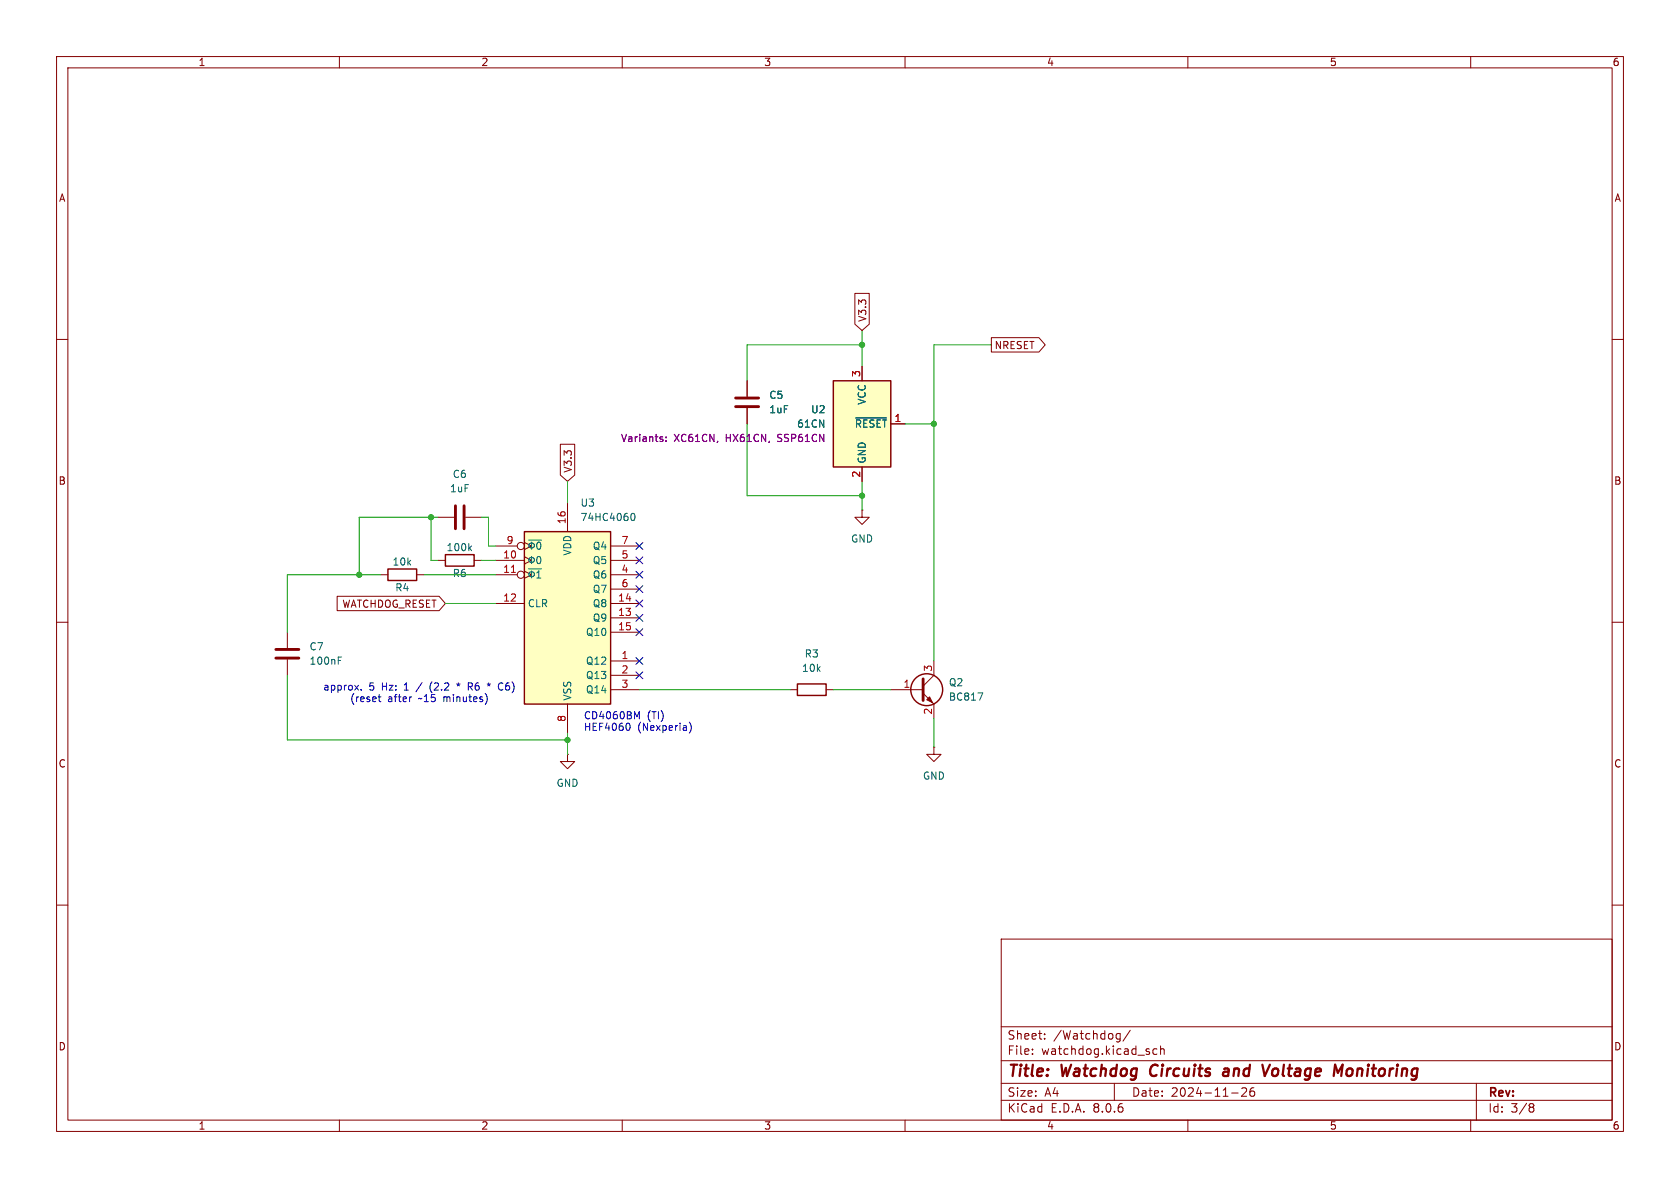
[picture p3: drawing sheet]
<svg xmlns="http://www.w3.org/2000/svg" width="297mm" height="210mm" viewBox="0 0 297 210" stroke-linecap="round" stroke-linejoin="round" font-family="sans-serif">
<g fill="none" stroke="#840000" stroke-width=".18">
<path d="M10 10h277v190h-277zM12 12h273v186h-273zM60 10v2M110 10v2M160 10v2M210 10v2M260 10v2M10 60h2M285 60h2M132.1 67.3v2.8M132.1 72.1v2.8M10 110h2"/>
<path d="M285 110h2M10 160h2M285 160h2M177 166h108v32h-108zM60 198v2M110 198v2M160 198v2M177 194.5h108M177 191.5h108M177 187.5h108M177 181.5h108M182.5 186.3v.1"/>
<path d="M182.5 185.5v.1M184.7 183.6v.1M184.7 182.8v.1M197 191.5v3M197.5 183.6h.5M197.5 182.8h.5M198 182.7v1.2l-.1 .2-.4 .1M199.8 182.1l-1.3 2M204.5 185.5l-.4-.1-.3 .3v.4l.2 .2h.5M205.2 185.5l.2-.1 .3 .1 .1 .9M205.2 184.9v1.5M210 198v2"/>
<path d="M217.7 193.2h1.2M219.5 192.4l.6-.1 .2 .1 .1 .3-.9 1.1h.9M221.7 192.3a.59 .59 0 0 0-.7 .6v.6l.1 .2 .4 .1 .2-.1 .1-.5-.1-.3h-.5l-.2 .3M260 198v2M261 191.5v6.5M270.6 195.1h.3l.3 .3-.3 .3M270.6 195.7h.3M270.9 195.7l.2 .2 .1 .4-.3 .3h-.3"/>
</g>
<path d="M203.6 188.5a1.27 1.27 0 0 0 0 1.6M216.4 189l.2-.1 .6 .1M217.2 189.4h-.7a.4 .4 0 0 0-.3 .4 .4 .4 0 0 0 .2 .4l.7-.1M224.5 188.2l-.9 2M225.4 188.9l-.5 .4v.5l.3 .4M236.5 189.6l.9-1.4-.3 2M238.3 189l-.2 .3-.1 .5 .3 .4" fill="none" stroke="#840000" stroke-width=".4"/>
<path d="M130 71.9h4.1M130 70.4h4.1" fill="none" stroke="#840000" stroke-width=".51"/>
<path d="M92.7 94h15.2v30.5h-15.2z" fill="#ffffc2"/>
<g fill="none" stroke="#840000" stroke-width=".25">
<path d="M92.7 94h15.2v30.5h-15.2zM141 120.9h5v2h-5z"/>
<circle cx="163.8" cy="121.9" r="2.82"/>
</g>
<g fill="none" stroke="#840000" stroke-width=".18">
<path d="M87.6 99.1h5.1M87.6 96.5h3.8M92.7 98.4l1.3 .7-1.3 .6M92.7 95.9l1.3 .6-1.3 .7M100.3 88.9v5.1M107.9 99.1h5.1M107.9 96.5h5.1M50.8 111.8v2.8M50.8 116.6v2.8M87.6 101.6h3.8M87.6 106.7h5.1M92.7 101l1.3 .6-1.3 .6"/>
<path d="M107.9 116.8h5.1M107.9 101.6h5.1M107.9 106.7h5.1M107.9 109.2h5.1M107.9 111.8h5.1M107.9 119.4h5.1M107.9 104.1h5.1M165.1 116.8v2.6l-1.9 1.9M100.3 133.4v1.2h1.3l-1.3 1.3-1.2-1.3h1.2M100.3 133.4h.1M100.3 124.5v5M107.9 121.9h5.1"/>
<path d="M139.7 121.9h1.3M146 121.9h1.3M157.5 121.9h5.7M163.2 122.6l1.9 1.9v2.5M165.1 132.1v1.3h1.3l-1.3 1.2-1.3-1.2h1.3M165.1 132.1h.1"/>
<circle cx="92.1" cy="96.5" r=".63"/>
<circle cx="92.1" cy="101.6" r=".63"/>
</g>
<g fill="none" stroke="#006464" stroke-width=".18">
<path d="M93.4 95.5h2.3M94 95.8v1.3M94 98.4v1.2M95.1 98.4h.1a.68 .68 0 0 1 .4 .6 .68 .68 0 0 1-.4 .6 .84 .84 0 0 1-.1-1.2zM95.1 95.9l.1-.1a.68 .68 0 0 1 .4 .7 .68 .68 0 0 1-.4 .6 .84 .84 0 0 1-.1-1.2zM111.5 91.2l.1-.3 .2-.2a.68 .68 0 0 1 .5 .7 .68 .68 0 0 1-.5 .6l-.2-.1-.1-.4M59.8 116.8h.4M59.8 116.1h.6M93.4 100.6h2.3M94 100.9v1.3M94.9 102.2h.7M94.9 101.3l.4-.4v1.3"/>
<path d="M172.9 122.5h.8l-.5 1.3"/>
<circle cx="94" cy="96.4" r=".48"/>
<circle cx="94" cy="99" r=".47"/>
<circle cx="94" cy="101.5" r=".48"/>
</g>
<path d="M90.4 101.2h.7" fill="none" stroke="#a90000" stroke-width=".18"/>
<path d="M48.8 114.8h4M48.8 116.3h4M163.2 120v3.8" fill="none" stroke="#840000" stroke-width=".51"/>
<path d="M164.3 123.2l.5 1-1-.5z" fill="#840000" stroke="#840000" stroke-width=".18"/>
<path d="M147.3 67.3h10.2v15.3h-10.2z" fill="#ffffc2"/>
<path d="M147.3 67.3h10.2v15.3h-10.2zM78.7 98h5.1v2.1h-5.1zM68.6 100.6h5.1v2h-5.1z" fill="none" stroke="#840000" stroke-width=".25"/>
<g fill="none" stroke="#840000" stroke-width=".18">
<path d="M151.1 51.9h2.6v5.4l-1.3 1.1-1.3-1.1zM175.3 59.7h8.4l1.1 1.3-1.1 1.2h-8.4zM99.1 78.5h2.5v5.5l-1.3 1.1-1.2-1.1zM132.1 67.3v2.8M132.1 72.1v2.8M152.4 64.8v2.5M157.5 74.9h2.5M77.5 99.1h1.2M77.5 91.4h2.8M82.3 91.4h2.8M83.8 99.1h1.3M152.4 90.2v1.2h1.3l-1.3 1.3-1.3-1.3h1.3"/>
<path d="M152.4 90.2h.1M152.4 82.6v2.5M59.6 105.4h18l1.1 1.3-1.1 1.3h-18zM67.3 101.6h1.3M73.7 101.6h1.2"/>
</g>
<path d="M151.3 73.9h5.4M83 96.9l.4 .5M83.4 96.5l-.5 .5" fill="none" stroke="#006464" stroke-width=".18"/>
<path d="M117 77.6l.2 .2-.2 .2M117 77.2l.2 .1M117.8 77.9v.1M117.8 77.3v.1" fill="none" stroke="#840084" stroke-width=".18"/>
<path d="M80.5 89.4v4.1M82 89.4v4.1" fill="none" stroke="#840000" stroke-width=".51"/>
<g fill="none" stroke="#0000c2" stroke-width=".18">
<path d="M63.9 121.9v.1M66.9 123.2h.4M67 122.8v1.1l.3 .1M72.7 123.2h.1M76.1 120.9l-.1 .5 .1 .7M80.7 120.9l.3 .1M81 120.7v.3M81 121l-.1 .3M81 121l.2 .3M81.3 120.9l-.3 .1M83.1 121.4l.4 .6M83.4 120.8l-.6-.1v1.3"/>
<path d="M83.4 121.3l-.6 .1M86 122.8a1.5 1.5 0 0 1-.2 1.7M86.7 120.9l-.3 .1M88.7 120.7l.2 .1M88.9 121.9l-.2 .1M111.3 128l.1 .6-.1 .4-.2 .1M112.6 126.7l.4-.9v1.3M121.9 127.7a1.46 1.46 0 0 1 0 1.9"/>
</g>
<g fill="none" stroke="#009600" stroke-width=".18">
<path d="M152.4 58.4v6.4M132.1 74.9v12.7h20.3M152.4 61h-20.3v6.3M160 74.9h5.1M175.3 61h-10.2v55.8M76.2 91.4v7.7h1.3M77.5 91.4h-14v10.2M85.1 91.4h1.3v5.1h1.2M85.1 99.1h2.5M100.3 85.1v3.8M152.4 85.1v5.1M50.8 119.4v11.4h49.5"/>
<path d="M67.3 101.6h-16.5v10.2M74.9 101.6h12.7M78.7 106.7h8.9M100.3 129.5v3.9M113 121.9h26.7M147.3 121.9h10.2M165.1 127v5.1"/>
</g>
<g fill="none" stroke="#000084" stroke-width=".18">
<path d="M112.4 95.9l1.2 1.2M112.4 98.5l1.2 1.2M113.6 95.9l-1.2 1.2M113.6 98.5l-1.2 1.2M112.4 118.8l1.2 1.2M112.4 111.2l1.2 1.2M112.4 103.5l1.2 1.2M112.4 101l1.2 1.2M112.4 108.6l1.2 1.2M112.4 116.2l1.2 1.2M112.4 106.1l1.2 1.2M113.6 118.8l-1.2 1.2"/>
<path d="M113.6 111.2l-1.2 1.2M113.6 103.5l-1.2 1.2M113.6 101l-1.2 1.2M113.6 108.6l-1.2 1.2M113.6 116.2l-1.2 1.2M113.6 106.1l-1.2 1.2"/>
</g>
<g fill="#009600" stroke="#009600" stroke-width=".18">
<circle cx="152.4" cy="87.6" r=".46"/>
<circle cx="165.1" cy="74.9" r=".46"/>
<circle cx="152.4" cy="61" r=".46"/>
<circle cx="100.3" cy="130.8" r=".46"/>
<circle cx="63.5" cy="101.6" r=".46"/>
<circle cx="76.2" cy="91.4" r=".46"/>
</g>
<g font-size="2.8" fill="#840000">
<text x="178" y="190.9">Title:</text>
<text x="187.7" y="190.9">Watchdog</text>
<text x="204.2" y="190.9">Circuits</text>
<text x="217.9" y="190.9">and</text>
<text x="225.7" y="190.9">Voltage</text>
<text x="239" y="190.9">Monitoring</text>
</g>
<g font-size="2.1" fill="#840000">
<text x="178" y="184">Sheet:</text>
<text x="186.2" y="184">/Watchdog/</text>
<text x="178" y="186.7">File:</text>
<text x="184.1" y="186.7">watchdog.kicad_sch</text>
<text x="178" y="196.9">KiCad</text>
<text x="178" y="194.1">Size:</text>
<text x="184.7" y="194.1">A4</text>
<text x="185.7" y="196.9">E.D.A.</text>
<text x="193.3" y="196.9">8.0.6</text>
<text x="200" y="194.1">Date:</text>
<text x="207" y="194.1">2024-11-26</text>
<text x="263" y="194.3">Rev:</text>
<text x="263" y="196.9">Id:</text>
<text x="267.1" y="196.9">3/8</text>
</g>
<g font-size="1.8" fill="#840000">
<text x="35" y="11.9">1</text>
<text x="85" y="11.9">2</text>
<text x="135" y="11.9">3</text>
<text x="185" y="11.9">4</text>
<text x="235" y="11.9">5</text>
<text x="285" y="11.9">6</text>
<text x="10.3" y="35.9">A</text>
<text x="285.3" y="35.9">A</text>
<text x="153.4" y="57" transform="rotate(-90 153.4 57)">V3.3</text>
<text x="175.7" y="61.9">NRESET</text>
<text x="101.3" y="83.7" transform="rotate(-90 101.3 83.7)">V3.3</text>
<text x="10.3" y="85.9">B</text>
<text x="285.3" y="85.9">B</text>
<text x="60.4" y="107.6">WATCHDOG_RESET</text>
<text x="10.3" y="135.9">C</text>
<text x="285.3" y="135.9">C</text>
<text x="10.3" y="185.9">D</text>
<text x="285.3" y="185.9">D</text>
<text x="35" y="199.9">1</text>
<text x="85" y="199.9">2</text>
<text x="135" y="199.9">3</text>
<text x="185" y="199.9">4</text>
<text x="235" y="199.9">5</text>
<text x="285" y="199.9">6</text>
</g>
<g font-size="1.8" fill="#006464">
<text x="135.9" y="70.7">C5</text>
<text x="153.3" y="71.6" transform="rotate(-90 153.3 71.6)">VCC</text>
<text x="135.9" y="73.3">1uF</text>
<text x="140.8" y="75.8">61CN</text>
<text x="143.3" y="73.3">U2</text>
<text x="151" y="75.8">~{RESET}</text>
<text x="153.3" y="82" transform="rotate(-90 153.3 82)">GND</text>
<text x="79.5" y="87.2">1uF</text>
<text x="79.9" y="84.7">C6</text>
<text x="102.5" y="89.8">U3</text>
<text x="102.5" y="92.3">74HC4060</text>
<text x="69.3" y="100.2">10k</text>
<text x="78.8" y="97.6">100k</text>
<text x="101.2" y="98.3" transform="rotate(-90 101.2 98.3)">VDD</text>
<text x="104.7" y="99.9">Q5</text>
<text x="104.7" y="97.4">Q4</text>
<text x="150.4" y="96.1">GND</text>
<text x="69.8" y="104.7">R4</text>
<text x="79.9" y="102.2">R6</text>
<text x="93.2" y="107.5">CLR</text>
<text x="104.7" y="107.5">Q8</text>
<text x="104.7" y="102.5">Q6</text>
<text x="104.7" y="105">Q7</text>
<text x="103.5" y="112.6">Q10</text>
<text x="104.7" y="110.1">Q9</text>
<text x="54.6" y="115.2">C7</text>
<text x="54.6" y="117.7">100nF</text>
<text x="103.5" y="117.7">Q12</text>
<text x="141.7" y="119">10k</text>
<text x="142.2" y="116.4">R3</text>
<text x="101.2" y="124" transform="rotate(-90 101.2 124)">VSS</text>
<text x="103.5" y="120.2">Q13</text>
<text x="103.5" y="122.8">Q14</text>
<text x="167.6" y="124.1">BC817</text>
<text x="167.6" y="121.5">Q2</text>
<text x="98.3" y="139.3">GND</text>
<text x="163.1" y="138">GND</text>
</g>
<g font-size="1.8" fill="#a90000">
<text x="152.1" y="66.7" transform="rotate(-90 152.1 66.7)">3</text>
<text x="158" y="74.7">1</text>
<text x="152.1" y="84.5" transform="rotate(-90 152.1 84.5)">2</text>
<text x="100.1" y="92.8" transform="rotate(-90 100.1 92.8)">16</text>
<text x="88.9" y="98.8">10</text>
<text x="88.9" y="101.3">11</text>
<text x="89.5" y="96.3">9</text>
<text x="109.8" y="101.3">4</text>
<text x="109.8" y="98.8">5</text>
<text x="109.8" y="96.3">7</text>
<text x="88.9" y="106.4">12</text>
<text x="109.2" y="106.4">14</text>
<text x="109.8" y="103.9">6</text>
<text x="109.2" y="109">13</text>
<text x="109.2" y="111.5">15</text>
<text x="109.8" y="116.6">1</text>
<text x="109.8" y="119.1">2</text>
<text x="164.8" y="118.8" transform="rotate(-90 164.8 118.8)">3</text>
<text x="109.8" y="121.7">3</text>
<text x="159.6" y="121.7">1</text>
<text x="100.1" y="127.7" transform="rotate(-90 100.1 127.7)">8</text>
<text x="164.8" y="126.4" transform="rotate(-90 164.8 126.4)">2</text>
</g>
<g font-size="1.8" fill="#840084">
<text x="109.7" y="78.3">Variants:</text>
<text x="119.1" y="78.3">XC61CN,</text>
<text x="128.4" y="78.3">HX61CN,</text>
<text x="137.7" y="78.3">SSP61CN</text>
</g>
<g font-size="1.8" fill="#0000c2">
<text x="57" y="122.3">approx.</text>
<text x="61.8" y="124.3">(reset</text>
<text x="65.2" y="122.3">5</text>
<text x="67.6" y="122.3">Hz:</text>
<text x="68.5" y="124.3">after</text>
<text x="71.7" y="122.3">1</text>
<text x="74.1" y="122.3">/</text>
<text x="74.2" y="124.3">~15</text>
<text x="76.6" y="122.3">(2.2</text>
<text x="78.7" y="124.3">minutes)</text>
<text x="83.8" y="122.3">R6</text>
<text x="87.5" y="122.3">*</text>
<text x="89.6" y="122.3">C6)</text>
<text x="103.1" y="127.4">CD4060BM</text>
<text x="103.1" y="129.4">HEF4060</text>
<text x="112.7" y="129.4">(Nexperia)</text>
<text x="114.4" y="127.4">(TI)</text>
</g>
</svg>
